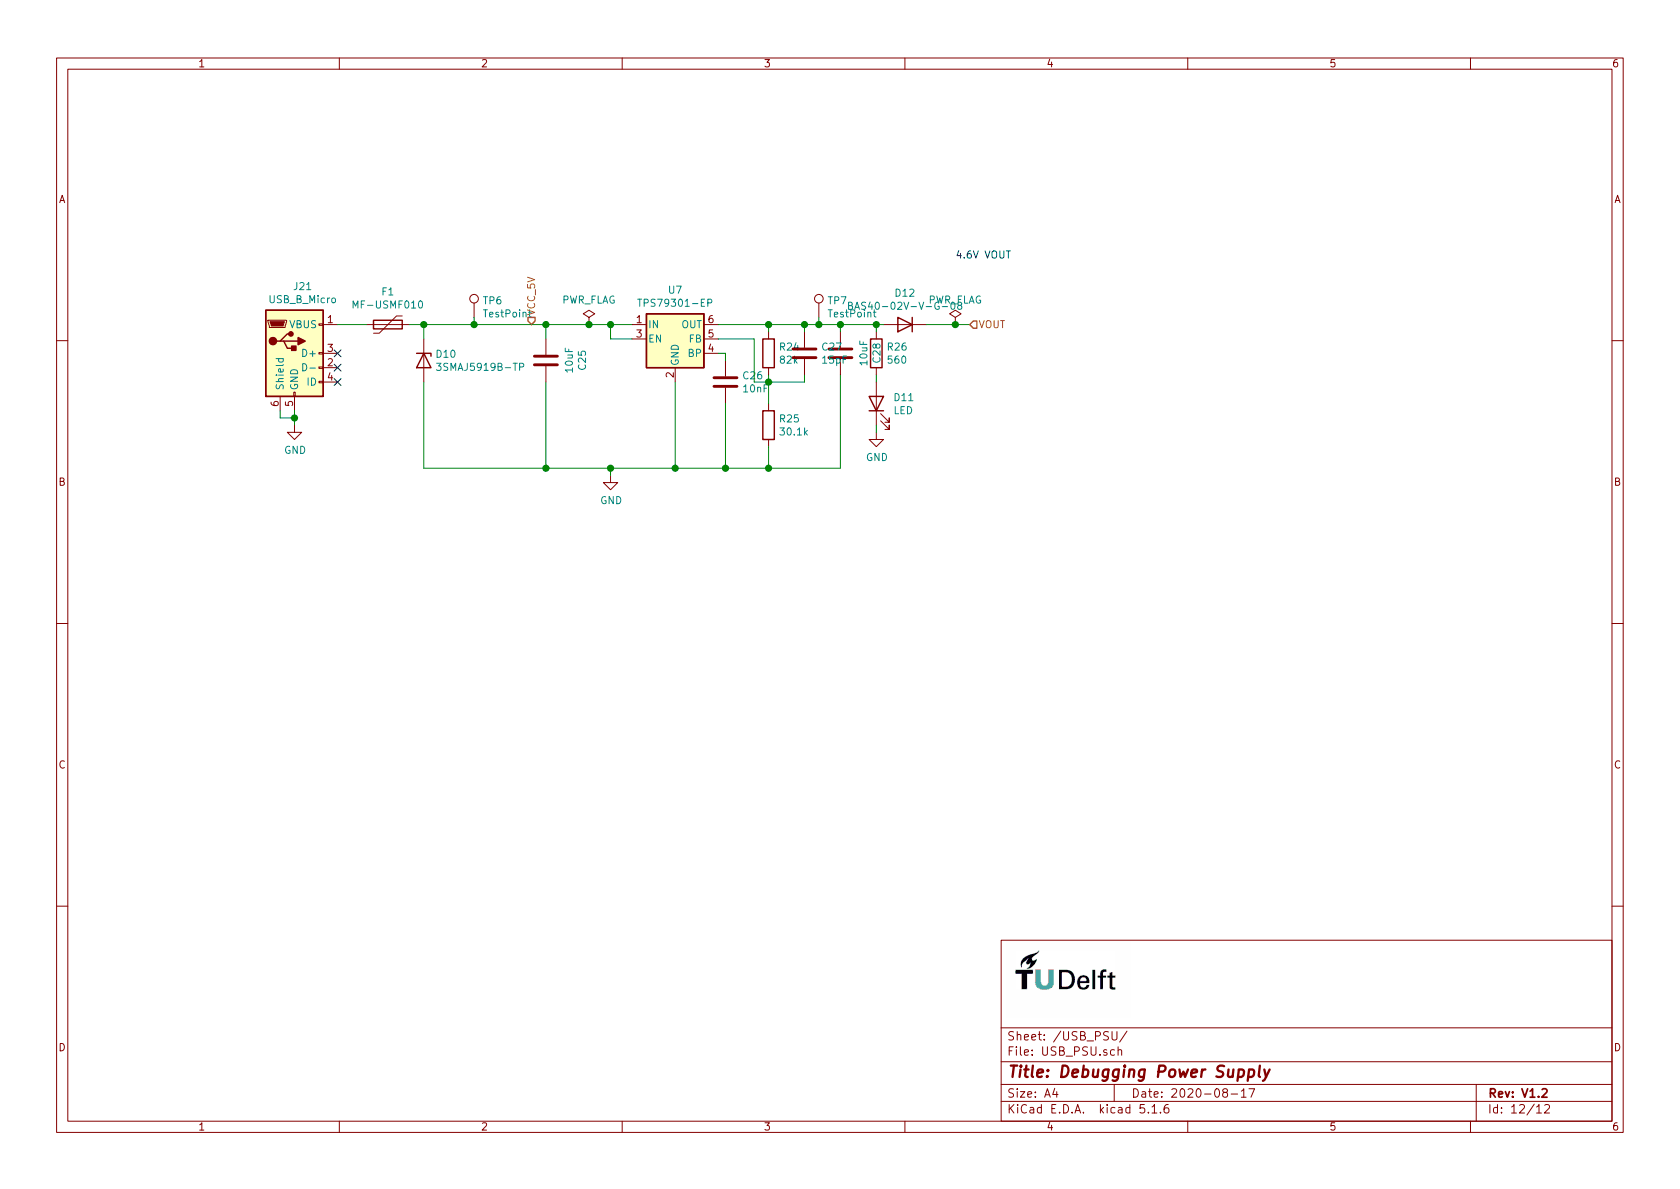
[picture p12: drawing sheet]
EESchema Schematic File Version 4
EELAYER 30 0
EELAYER END
$Descr A4 11693 8268
encoding utf-8
Sheet 12 12
Title "Debugging Power Supply"
Date "2020-08-17"
Rev "V1.2"
Comp ""
Comment1 ""
Comment2 ""
Comment3 ""
Comment4 ""
$EndDescr
$Comp
L Device:Polyfuse F1
U 1 1
P 2700 2250
F 0 "F1" V 2925 2250 50  0000 C CNN
F 1 "MF-USMF010" V 2834 2250 50  0000 C CNN
F 2 "jaspers_footprints:Fuse_1210_3225Metric" H 2750 2050 50  0001 L CNN
F 3 "~" H 2700 2250 50  0001 C CNN
F 4 "MF-USMF010" H 2700 2250 50  0001 C CNN "MPN"
	1    2700 2250
	0    -1   -1   0   
$EndComp
$Comp
L Device:D_Zener D10
U 1 1
P 2950 2500
F 0 "D10" V 2904 2579 50  0000 L CNN
F 1 "3SMAJ5919B-TP" V 2995 2579 50  0000 L CNN
F 2 "Diode_SMD:D_SMA" H 2950 2500 50  0001 C CNN
F 3 "~" H 2950 2500 50  0001 C CNN
F 4 "3SMAJ5919B-TP" H 2950 2500 50  0001 C CNN "MPN"
	1    2950 2500
	0    1    1    0   
$EndComp
Wire Wire Line
	2350 2250 2550 2250
Wire Wire Line
	2850 2250 2950 2250
Wire Wire Line
	2950 2250 2950 2350
Wire Wire Line
	2950 2650 2950 3250
$Comp
L power:GND #PWR07
U 1 1
P 2050 2950
F 0 "#PWR07" H 2050 2700 50  0001 C CNN
F 1 "GND" H 2055 2777 50  0000 C CNN
F 2 "" H 2050 2950 50  0001 C CNN
F 3 "" H 2050 2950 50  0001 C CNN
	1    2050 2950
	1    0    0    -1  
$EndComp
Wire Wire Line
	1950 2850 1950 2900
Wire Wire Line
	2050 2850 2050 2900
Wire Wire Line
	1950 2900 2050 2900
Connection ~ 2050 2900
Wire Wire Line
	2050 2900 2050 2950
Connection ~ 2950 2250
Wire Wire Line
	4250 3250 4700 3250
Wire Wire Line
	4700 3250 4700 2650
$Comp
L power:GND #PWR08
U 1 1
P 4250 3300
F 0 "#PWR08" H 4250 3050 50  0001 C CNN
F 1 "GND" H 4255 3127 50  0000 C CNN
F 2 "" H 4250 3300 50  0001 C CNN
F 3 "" H 4250 3300 50  0001 C CNN
	1    4250 3300
	1    0    0    -1  
$EndComp
Connection ~ 4250 3250
Wire Wire Line
	4250 3250 4250 3300
$Comp
L Device:C C?
U 1 1
P 3800 2500
AR Path="/5DBF4319/5DF58069" Ref="C?"  Part="1" 
AR Path="/5DF58069" Ref="C?"  Part="1" 
AR Path="/5DC02CFB/5DF58069" Ref="C?"  Part="1" 
AR Path="/5DFB3D6E/5DF58069" Ref="C?"  Part="1" 
AR Path="/5DF557DA/5DF58069" Ref="C25"  Part="1" 
F 0 "C25" V 4052 2500 50  0000 C CNN
F 1 "10uF" V 3961 2500 50  0000 C CNN
F 2 "Capacitor_SMD:C_0603_1608Metric" H 3838 2350 50  0001 C CNN
F 3 "~" H 3800 2500 50  0001 C CNN
F 4 "GRM188R61A106KE69D" H 3800 2500 50  0001 C CNN "MPN"
	1    3800 2500
	1    0    0    -1  
$EndComp
Wire Wire Line
	3800 2350 3800 2250
Connection ~ 3800 2250
Wire Wire Line
	3800 2250 4100 2250
Wire Wire Line
	3800 2650 3800 3250
Connection ~ 3800 3250
Wire Wire Line
	3800 3250 4250 3250
$Comp
L Device:C C?
U 1 1
P 5850 2450
AR Path="/5DBF4319/5DF58075" Ref="C?"  Part="1" 
AR Path="/5DF58075" Ref="C?"  Part="1" 
AR Path="/5DC02CFB/5DF58075" Ref="C?"  Part="1" 
AR Path="/5DFB3D6E/5DF58075" Ref="C?"  Part="1" 
AR Path="/5DF557DA/5DF58075" Ref="C28"  Part="1" 
F 0 "C28" V 6102 2450 50  0000 C CNN
F 1 "10uF" V 6011 2450 50  0000 C CNN
F 2 "Capacitor_SMD:C_0603_1608Metric" H 5888 2300 50  0001 C CNN
F 3 "~" H 5850 2450 50  0001 C CNN
F 4 "GRM188R61A106KE69D" H 5850 2450 50  0001 C CNN "MPN"
	1    5850 2450
	1    0    0    -1  
$EndComp
Wire Wire Line
	2950 3250 3800 3250
Wire Wire Line
	2950 2250 3300 2250
Wire Wire Line
	5850 2250 5850 2300
Wire Wire Line
	5850 2600 5850 3250
Wire Wire Line
	5850 3250 5350 3250
Connection ~ 4700 3250
$Comp
L Device:D D12
U 1 1
P 6300 2250
F 0 "D12" H 6300 2034 50  0000 C CNN
F 1 "BAS40-02V-V-G-08" H 6300 2125 50  0000 C CNN
F 2 "Diode_SMD:D_SOD-523" H 6300 2250 50  0001 C CNN
F 3 "~" H 6300 2250 50  0001 C CNN
F 4 "BAS40-02V-V-G-08" H 6300 2250 50  0001 C CNN "MPN"
	1    6300 2250
	-1   0    0    1   
$EndComp
Wire Wire Line
	5850 2250 6100 2250
Wire Wire Line
	6450 2250 6650 2250
NoConn ~ 2350 2650
NoConn ~ 2350 2550
NoConn ~ 2350 2450
$Comp
L Device:R R26
U 1 1
P 6100 2450
F 0 "R26" H 6170 2496 50  0000 L CNN
F 1 "560" H 6170 2405 50  0000 L CNN
F 2 "Resistor_SMD:R_0603_1608Metric" V 6030 2450 50  0001 C CNN
F 3 "~" H 6100 2450 50  0001 C CNN
F 4 "RC0603FR-07560RL" H 6100 2450 50  0001 C CNN "MPN"
	1    6100 2450
	1    0    0    -1  
$EndComp
Wire Wire Line
	6100 2250 6100 2300
Connection ~ 6100 2250
Wire Wire Line
	6100 2250 6150 2250
$Comp
L Device:LED D11
U 1 1
P 6100 2800
F 0 "D11" V 6139 2683 50  0000 R CNN
F 1 "LED" V 6048 2683 50  0000 R CNN
F 2 "LED_SMD:LED_0603_1608Metric" H 6100 2800 50  0001 C CNN
F 3 "~" H 6100 2800 50  0001 C CNN
F 4 "LB Q39G-L2OO-35-1" H 6100 2800 50  0001 C CNN "MPN"
	1    6100 2800
	0    -1   -1   0   
$EndComp
Wire Wire Line
	6100 2600 6100 2650
Wire Wire Line
	6100 2950 6100 3000
$Comp
L power:GND #PWR09
U 1 1
P 6100 3000
F 0 "#PWR09" H 6100 2750 50  0001 C CNN
F 1 "GND" H 6105 2827 50  0000 C CNN
F 2 "" H 6100 3000 50  0001 C CNN
F 3 "" H 6100 3000 50  0001 C CNN
	1    6100 3000
	1    0    0    -1  
$EndComp
Text HLabel 3700 2250 1    50   Input ~ 0
VCC_5V
Text HLabel 6750 2250 2    50   Input ~ 0
VOUT
$Comp
L Regulator_Linear:TPS79301-EP U7
U 1 1
P 4700 2350
F 0 "U7" H 4700 2692 50  0000 C CNN
F 1 "TPS79301-EP" H 4700 2601 50  0000 C CNN
F 2 "Package_TO_SOT_SMD:SOT-23-6" H 4700 2675 50  0001 C CIN
F 3 "http://www.ti.com/lit/ds/symlink/tps79333-ep.pdf" H 4700 2400 50  0001 C CNN
F 4 "TPS79301DBV" H 4700 2350 50  0001 C CNN "MPN"
	1    4700 2350
	1    0    0    -1  
$EndComp
$Comp
L Device:C C?
U 1 1
P 5050 2650
AR Path="/5D929938/5DCF0587" Ref="C?"  Part="1" 
AR Path="/5DF557DA/5DCF0587" Ref="C26"  Part="1" 
F 0 "C26" H 5165 2696 50  0000 L CNN
F 1 "10nF" H 5165 2605 50  0000 L CNN
F 2 "Capacitor_SMD:C_0603_1608Metric" H 5088 2500 50  0001 C CNN
F 3 "~" H 5050 2650 50  0001 C CNN
F 4 "06035C103KAT2A" H 5050 2650 50  0001 C CNN "MPN"
	1    5050 2650
	1    0    0    -1  
$EndComp
Wire Wire Line
	5000 2450 5050 2450
Wire Wire Line
	5050 2450 5050 2500
Wire Wire Line
	5050 2800 5050 3250
Connection ~ 5050 3250
Wire Wire Line
	5050 3250 4700 3250
Wire Wire Line
	4250 2350 4250 2250
Connection ~ 4250 2250
Wire Wire Line
	4250 2250 4400 2250
Wire Wire Line
	4250 2350 4400 2350
$Comp
L Device:R R25
U 1 1
P 5350 2950
F 0 "R25" H 5420 2996 50  0000 L CNN
F 1 "30.1k" H 5420 2905 50  0000 L CNN
F 2 "Resistor_SMD:R_0603_1608Metric" V 5280 2950 50  0001 C CNN
F 3 "~" H 5350 2950 50  0001 C CNN
F 4 "RC0603FR-0730K1L" H 5350 2950 50  0001 C CNN "MPN"
	1    5350 2950
	1    0    0    -1  
$EndComp
Connection ~ 5350 3250
Wire Wire Line
	5350 3250 5050 3250
Wire Wire Line
	5350 3100 5350 3250
Wire Wire Line
	5000 2250 5350 2250
Connection ~ 5850 2250
$Comp
L Device:R R24
U 1 1
P 5350 2450
F 0 "R24" H 5420 2496 50  0000 L CNN
F 1 "82k" H 5420 2405 50  0000 L CNN
F 2 "Resistor_SMD:R_0603_1608Metric" V 5280 2450 50  0001 C CNN
F 3 "~" H 5350 2450 50  0001 C CNN
F 4 "RC0603FR-0782KL" H 5350 2450 50  0001 C CNN "MPN"
	1    5350 2450
	1    0    0    -1  
$EndComp
$Comp
L Device:C C?
U 1 1
P 5600 2450
AR Path="/5D929938/5DCFC09B" Ref="C?"  Part="1" 
AR Path="/5DF557DA/5DCFC09B" Ref="C27"  Part="1" 
F 0 "C27" H 5715 2496 50  0000 L CNN
F 1 "15pF" H 5715 2405 50  0000 L CNN
F 2 "Capacitor_SMD:C_0603_1608Metric" H 5638 2300 50  0001 C CNN
F 3 "~" H 5600 2450 50  0001 C CNN
F 4 "CC0603JRNPO9BN150" H 5600 2450 50  0001 C CNN "MPN"
	1    5600 2450
	1    0    0    -1  
$EndComp
Wire Wire Line
	5350 2300 5350 2250
Connection ~ 5350 2250
Wire Wire Line
	5350 2250 5600 2250
Wire Wire Line
	5600 2300 5600 2250
Connection ~ 5600 2250
Wire Wire Line
	5600 2250 5700 2250
Wire Wire Line
	5600 2600 5600 2650
Wire Wire Line
	5600 2650 5350 2650
Wire Wire Line
	5350 2650 5350 2600
Wire Wire Line
	5350 2650 5350 2800
Connection ~ 5350 2650
Wire Wire Line
	5000 2350 5250 2350
Wire Wire Line
	5250 2350 5250 2650
Wire Wire Line
	5250 2650 5350 2650
$Comp
L power:PWR_FLAG #FLG0102
U 1 1
P 6650 2250
F 0 "#FLG0102" H 6650 2325 50  0001 C CNN
F 1 "PWR_FLAG" H 6650 2423 50  0000 C CNN
F 2 "" H 6650 2250 50  0001 C CNN
F 3 "~" H 6650 2250 50  0001 C CNN
	1    6650 2250
	1    0    0    -1  
$EndComp
Connection ~ 6650 2250
Wire Wire Line
	6650 2250 6750 2250
$Comp
L power:PWR_FLAG #FLG0103
U 1 1
P 4100 2250
F 0 "#FLG0103" H 4100 2325 50  0001 C CNN
F 1 "PWR_FLAG" H 4100 2423 50  0000 C CNN
F 2 "" H 4100 2250 50  0001 C CNN
F 3 "~" H 4100 2250 50  0001 C CNN
	1    4100 2250
	1    0    0    -1  
$EndComp
Connection ~ 4100 2250
Wire Wire Line
	4100 2250 4250 2250
$Comp
L jaspers_lib:USB_B_Micro J21
U 1 1
P 2050 2450
F 0 "J21" H 2107 2917 50  0000 C CNN
F 1 "USB_B_Micro" H 2107 2826 50  0000 C CNN
F 2 "jaspers_footprints:USB_Micro-B_Molex-105017-0001" H 2200 2400 50  0001 C CNN
F 3 "https://www.molex.com/pdm_docs/sd/1050170001_sd.pdf" H 2200 2400 50  0001 C CNN
F 4 "1050170001" H 2050 2450 50  0001 C CNN "MPN"
	1    2050 2450
	1    0    0    -1  
$EndComp
$Comp
L Connector:TestPoint TP?
U 1 1
P 3300 2200
AR Path="/5E09A9AA/5DCDC41F" Ref="TP?"  Part="1" 
AR Path="/5DF557DA/5DCDC41F" Ref="TP6"  Part="1" 
F 0 "TP6" H 3358 2318 50  0000 L CNN
F 1 "TestPoint" H 3358 2227 50  0000 L CNN
F 2 "TestPoint:TestPoint_Keystone_5000-5004_Miniature" H 3500 2200 50  0001 C CNN
F 3 "~" H 3500 2200 50  0001 C CNN
	1    3300 2200
	1    0    0    -1  
$EndComp
$Comp
L Connector:TestPoint TP?
U 1 1
P 5700 2200
AR Path="/5E09A9AA/5DCDE248" Ref="TP?"  Part="1" 
AR Path="/5DF557DA/5DCDE248" Ref="TP7"  Part="1" 
F 0 "TP7" H 5758 2318 50  0000 L CNN
F 1 "TestPoint" H 5758 2227 50  0000 L CNN
F 2 "TestPoint:TestPoint_Keystone_5000-5004_Miniature" H 5900 2200 50  0001 C CNN
F 3 "~" H 5900 2200 50  0001 C CNN
	1    5700 2200
	1    0    0    -1  
$EndComp
Wire Wire Line
	5700 2200 5700 2250
Connection ~ 5700 2250
Wire Wire Line
	5700 2250 5850 2250
Wire Wire Line
	3300 2200 3300 2250
Connection ~ 3300 2250
Wire Wire Line
	3300 2250 3800 2250
Text Notes 6650 1800 0    50   ~ 0
4.6V VOUT
$EndSCHEMATC
